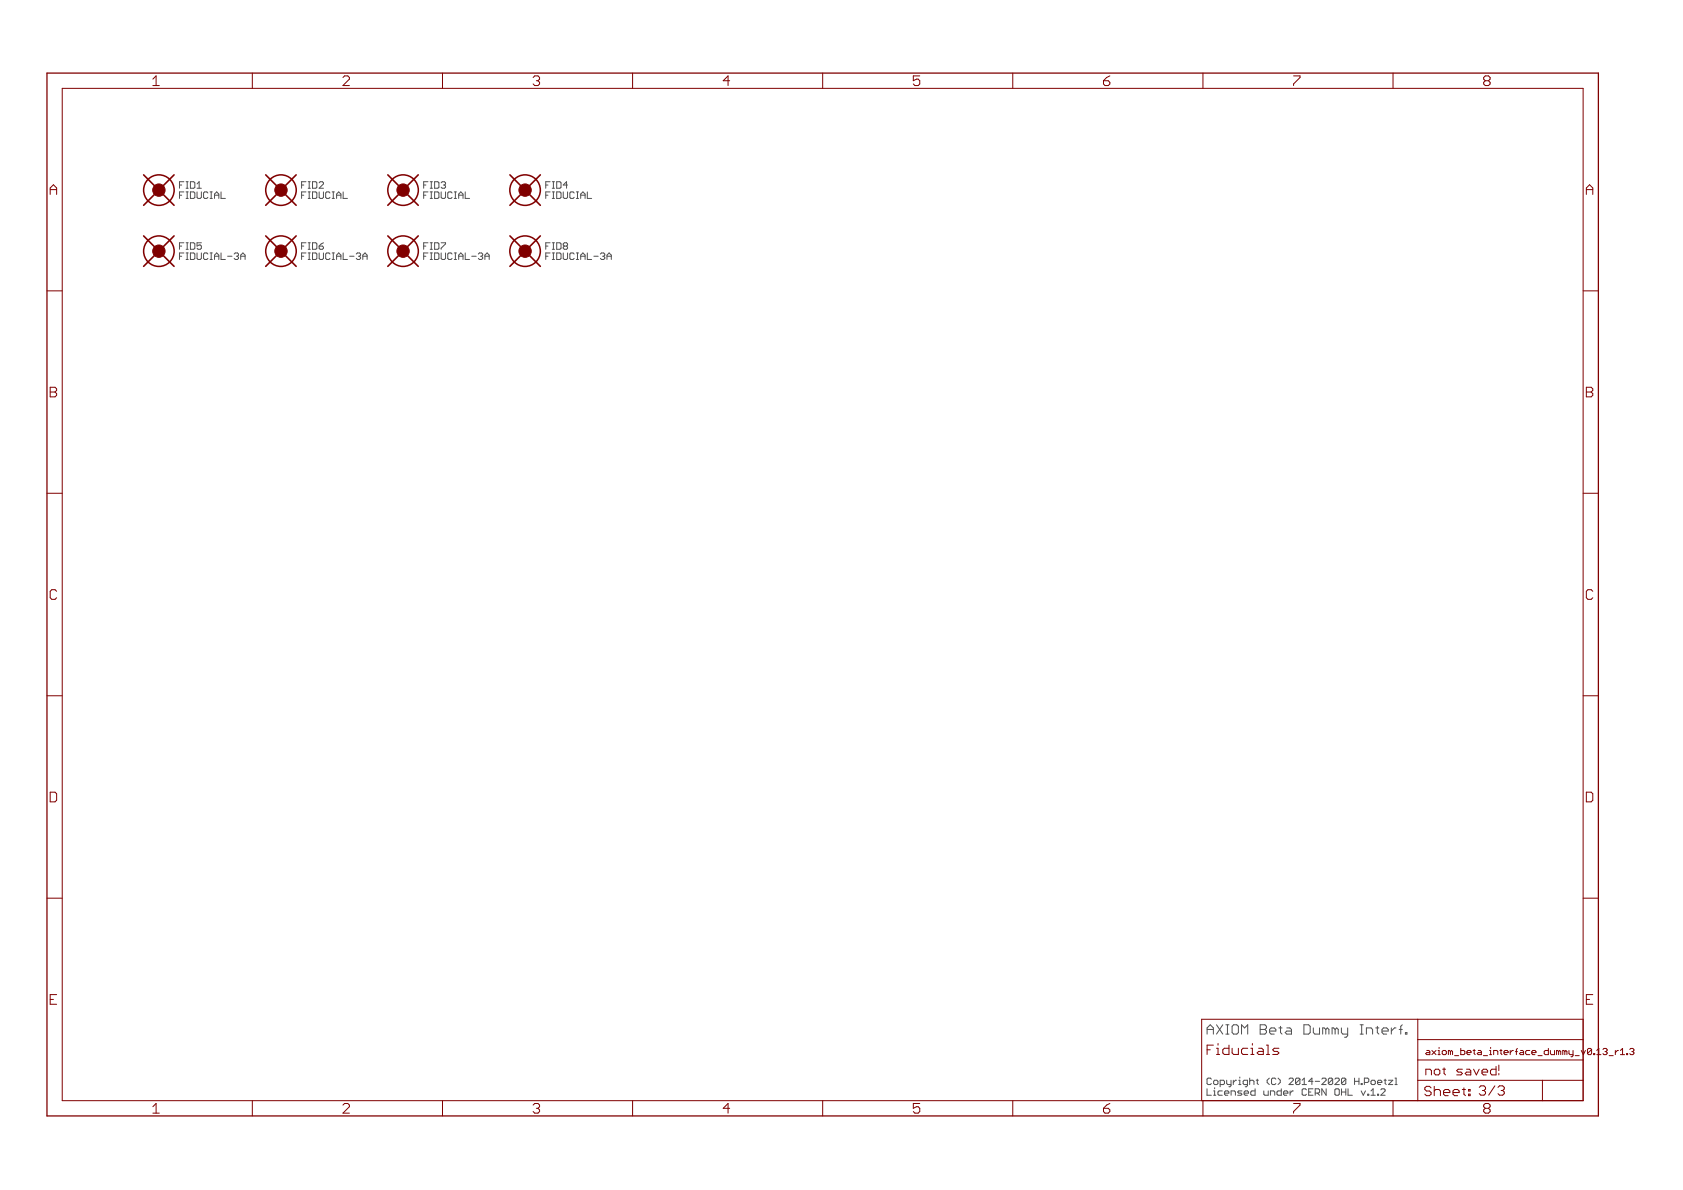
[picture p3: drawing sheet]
<svg xmlns="http://www.w3.org/2000/svg" width="420mm" height="297mm" viewBox="0 0 420 297" stroke-linecap="round" stroke-linejoin="round" font-family="sans-serif">
<g fill="none" stroke="#505050" stroke-width=".25">
<path d="M44.8 48.7h.6M44.8 46.2h.6M45.9 45.4h-1.1v1.6M45.9 47.9h-1.1v1.6M75.3 48.7h.5M75.3 46.2h.5M76.4 47.9h-1.1v1.6M76.4 45.4h-1.1v1.6M105.8 48.7h.5M105.8 46.2h.5M106.8 47.9h-1v1.6M106.8 45.4h-1v1.6"/>
<path d="M136.2 48.7h.6M136.2 46.2h.6M137.3 47.9h-1.1v1.6M137.3 45.4h-1.1v1.6M44.8 64h.6M44.8 61.4h.6M45.9 60.6h-1.1v1.6M45.9 63.1h-1.1v1.7M75.3 64h.5M75.3 61.4h.5M76.4 60.6h-1.1v1.6M76.4 63.1h-1.1v1.7"/>
<path d="M105.8 64h.5M105.8 61.4h.5M106.8 60.6h-1v1.6M106.8 63.1h-1v1.7M136.2 64h.6M136.2 61.4h.6M137.3 60.6h-1.1v1.6M137.3 63.1h-1.1v1.7M301.3 271.8v1.6h1.1M302.2 269.1h-.6l-.3 .3v1.1l.3 .2h.6M342.3 273.4h1M343.9 273.1h.3v.3h-.3z"/>
<path d="M345 271.8h.5l.3 .2v.3l-1.1 1.1h1.1M345.5 269.6h.6M345.8 269.4v1.1l.3 .2M346.6 269.6h1.1l-1.1 1.1h1.1M348.3 269.1h.2v1.6M348.3 270.7h.5"/>
</g>
<g fill="none" stroke="#800000" stroke-width=".25">
<path d="M39 18.9l-.8 .8M63 18.2v3.9M86 18.9l-.4 .4M87.2 19.7l-1.6 1.7h1.6M110.5 18.2v3.9M133.5 18.9l-.4 .4M157.9 18.2v3.9M205.4 18.2v3.9M229.6 18.9h-1.6v1.3l.8-.5M252.8 18.2v3.9M300.3 18.2v3.9M322.9 18.9h1.6"/>
<path d="M324.5 19.3l-1.6 1.7v.4M347.8 18.2v3.9M370.8 18.9l-.4 .4v.4l.4 .5-.4 .4v.4l.4 .4M15.5 22.1h379.7v252.6h-379.7zM38.2 21.4h1.6M133.1 21l.4 .4M228 21l.4 .4M11.7 72.6h3.8M395.2 72.6h3.8M12.5 97.9h1.2M13.7 96.7h-1.2v2.4h1.2M396 97.9h1.2"/>
<path d="M397.2 96.7h-1.2v2.4h1.2M11.7 123.1h3.8M395.2 123.1h3.8M11.7 173.7h3.8M395.2 173.7h3.8M11.7 224.2h3.8M395.2 224.2h3.8M12.5 249.5h.8M14.1 248.3h-1.6v2.4h1.6M353.9 254.4v20.3M353.9 259.5h41.3M395.2 254.4h-95.2v20.3"/>
<path d="M396 249.5h.8M397.6 248.3h-1.6v2.4h1.6M38.2 277.9h1.6M39 275.4l-.8 .8M63 274.7v3.9M86 275.4l-.4 .4M87.2 276.2l-1.6 1.7h1.6M110.5 274.7v3.9M133.1 277.5l.4 .4M133.5 275.4l-.4 .4M157.9 274.7v3.9M205.4 274.7v3.9"/>
<path d="M228 277.5l.4 .4M229.6 275.4h-1.6v1.2l.8-.4M252.8 274.7v3.9M300.3 274.7v3.9M301.3 262h.8M302.9 260.9h-1.6v2.3M318.1 261.7h1.2M318.9 262.4l.4 .4-.4 .4M322.9 275.4h1.6M324.5 275.8l-1.6 1.7v.4M347.8 274.7v3.9M353.9 269.7h41.3"/>
<path d="M353.9 264.6h41.3M356.2 262.2h.5M357 262.7h-.8l-.3 .3 .3 .2h.8M357 266.9h-1v1.4M370.8 275.4l-.4 .4v.4l.4 .4-.4 .5v.4l.4 .4M385.1 269.7v5M406.9 262l.2-.3h.5l.3 .3-.3 .5M407.4 262.5h.2M407.6 262.5l.3 .2-.3 .5h-.5l-.2-.2"/>
</g>
<path d="M11.7 18.2h387.3v260.4h-387.3z" fill="none" stroke="#800000" stroke-width=".32"/>
<g fill="none" stroke="#800000" stroke-width=".38">
<circle cx="39.7" cy="47.5" r="3.8"/>
<circle cx="70.1" cy="47.5" r="3.8"/>
<circle cx="100.6" cy="47.5" r="3.8"/>
<circle cx="131.1" cy="47.5" r="3.8"/>
<circle cx="39.7" cy="62.7" r="3.8"/>
<circle cx="70.1" cy="62.7" r="3.8"/>
<circle cx="100.6" cy="62.7" r="3.8"/>
<circle cx="131.1" cy="62.7" r="3.8"/>
</g>
<g fill="#800000" stroke="#800000" stroke-width=".25">
<circle cx="39.7" cy="47.5" r="1.55"/>
<circle cx="70.1" cy="47.5" r="1.55"/>
<circle cx="100.6" cy="47.5" r="1.55"/>
<circle cx="131.1" cy="47.5" r="1.55"/>
<circle cx="39.7" cy="62.7" r="1.55"/>
<circle cx="70.1" cy="62.7" r="1.55"/>
<circle cx="100.6" cy="62.7" r="1.55"/>
<circle cx="131.1" cy="62.7" r="1.55"/>
</g>
<g fill="none" stroke="#800000" stroke-width=".4">
<path d="M35.9 43.6l7.6 7.6M35.9 58.9l7.6 7.6M43.5 43.6l-7.6 7.6M43.5 58.9l-7.6 7.6M66.3 43.6l7.6 7.6M66.3 58.9l7.6 7.6M73.9 43.6l-7.6 7.6M73.9 58.9l-7.6 7.6M96.8 43.6l7.6 7.6M96.8 58.9l7.6 7.6M104.4 43.6l-7.6 7.6M104.4 58.9l-7.6 7.6"/>
<path d="M127.3 43.6l7.6 7.6M127.3 58.9l7.6 7.6M134.9 43.6l-7.6 7.6M134.9 58.9l-7.6 7.6"/>
</g>
<g font-size="3.7" fill="#800000">
<text x="39.2" y="21.4">1</text>
<text x="86.7" y="21.4">2</text>
<text x="134.1" y="21.4">3</text>
<text x="181.6" y="21.4">4</text>
<text x="229.1" y="21.4">5</text>
<text x="276.5" y="21.4">6</text>
<text x="324" y="21.4">7</text>
<text x="371.4" y="21.4">8</text>
<text x="13.5" y="48.6">A</text>
<text x="397" y="48.6">A</text>
<text x="13.5" y="99.2">B</text>
<text x="397" y="99.2">B</text>
<text x="13.4" y="149.7">C</text>
<text x="396.9" y="149.7">C</text>
<text x="13.3" y="200.2">D</text>
<text x="396.8" y="200.2">D</text>
<text x="39.2" y="277.9">1</text>
<text x="86.7" y="277.9">2</text>
<text x="134.1" y="277.9">3</text>
<text x="181.6" y="277.9">4</text>
<text x="229.1" y="277.9">5</text>
<text x="276.5" y="277.9">6</text>
<text x="324" y="277.9">7</text>
<text x="371.4" y="277.9">8</text>
</g>
<text font-size="3.6" fill="#505050" x="302.4" y="258.2">AXIOM Beta Dummy Interf.</text>
<g font-size="3.6" fill="#800000">
<text x="302.4" y="263.3">Fiducials</text>
<text x="356.7" y="273.6">Sheet: 3/3</text>
</g>
<text font-size="3.2" fill="#800000" x="357" y="268.4">not saved!</text>
<g font-size="2.5" fill="#505050">
<text x="45.8" y="47.1">FID1</text>
<text x="76.3" y="47.1">FID2</text>
<text x="106.8" y="47.1">FID3</text>
<text x="137.3" y="47.1">FID4</text>
<text x="45.8" y="49.6">FIDUCIAL</text>
<text x="76.3" y="49.6">FIDUCIAL</text>
<text x="106.8" y="49.6">FIDUCIAL</text>
<text x="137.3" y="49.6">FIDUCIAL</text>
<text x="45.8" y="64.9">FIDUCIAL-3A</text>
<text x="45.8" y="62.3">FID5</text>
<text x="76.3" y="64.9">FIDUCIAL-3A</text>
<text x="76.3" y="62.3">FID6</text>
<text x="106.8" y="64.9">FIDUCIAL-3A</text>
<text x="106.8" y="62.3">FID7</text>
<text x="137.3" y="64.9">FIDUCIAL-3A</text>
<text x="137.3" y="62.3">FID8</text>
<text x="302.4" y="270.8">Copyright (C) 2014-2020 H.Poetzl</text>
<text x="302.4" y="273.5">Licensed under CERN OHL v.1.2</text>
</g>
<text font-size="2.3" fill="#800000" x="357" y="263.3">axiom_beta_interface_dummy_v0.13_r1.3</text>
</svg>
